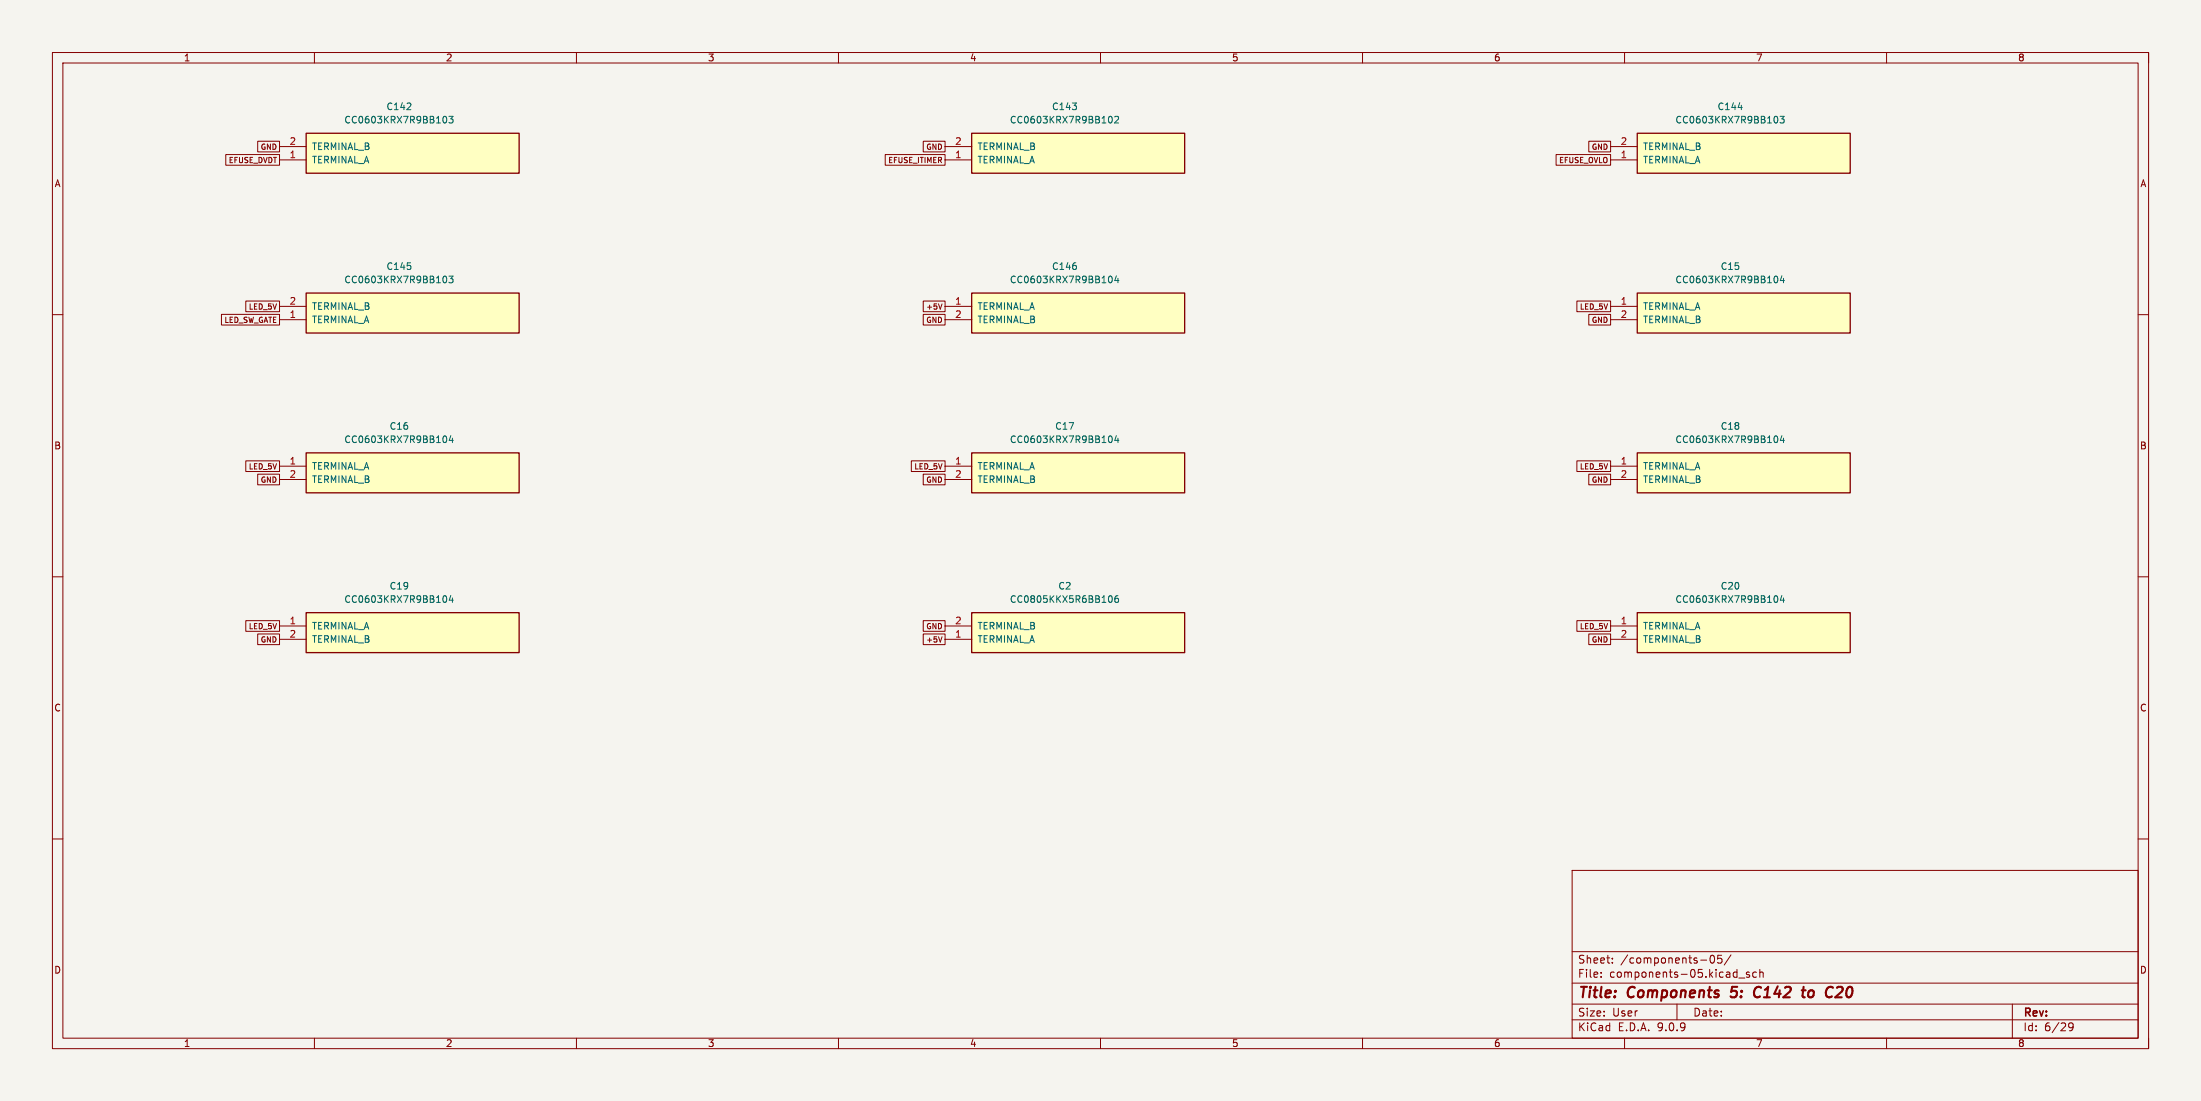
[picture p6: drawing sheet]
<svg xmlns="http://www.w3.org/2000/svg" width="420mm" height="210mm" viewBox="0 0 420 210" stroke-linecap="round" stroke-linejoin="round" font-family="sans-serif">
<path d="M0 0h420v210h-420z" fill="#f5f4ef" stroke="#f5f4ef" stroke-width=".19"/>
<g fill="none" stroke="#840000" stroke-width=".19">
<path d="M10 10h400v190h-400zM12 12h396v186h-396zM60 10v2M110 10v2M160 10v2M210 10v2M260 10v2M310 10v2M360 10v2M410 10v2M10 60h2M408 60h2"/>
<path d="M10 110h2M408 110h2M10 160h2M300 166h108v32h-108zM408 160h2M60 198v2M110 198v2M160 198v2M210 198v2M260 198v2M300 194.5h108M300 191.5h108"/>
<path d="M300 187.5h108M300 181.5h108M305.5 186.3v.1M305.5 185.5v.1M307.7 183.6v.1M307.7 182.8v.1M310 198v2M320 191.5v3M324.5 183.1h1.2M326.5 182.3l.2-.1a.8 .8 0 0 1 .5 .8 .8 .8 0 0 1-.5 .7l-.2-.1-.2-.5zM328.5 182.2h-.7l-.1 .7 .3-.1h.5l.1 .3-.1 .5-.2 .1-.6-.1M330.3 182.1l-1.3 2"/>
<path d="M331.8 186.5h1.2M333.8 185.5l-.3-.1-.3 .2 .1 .2 .5 .2v.3h-.6M335.2 185.5l-.5-.1-.2 .3 .1 .6h.6M335.8 185.5l.2-.1 .4 .1 .1 .9M335.8 184.9v1.5M360 198v2M384 191.5v6.5M394.7 195.4l.3-.3 .5 .1a.99 .99 0 0 1-.3 1.4h-.3M394.7 195.7l.3 .3h.3l.3-.3M410 198v2"/>
</g>
<path d="M330.2 190l.3 .2M330.5 188.2l-.2 1 .1-.1M335.7 188.2a1.07 1.07 0 0 0-1 .9 1.07 1.07 0 0 0 .6 1.1l.4-.1M343.8 188.9h.8M344 190.1l.4 .1M344.2 188.2l-.2 1.7M345.8 188.9a.62 .62 0 0 0-.7 .4v.7a.52 .52 0 0 0 .7 .1M351.3 188.2h-.5l-.3 .2M351.5 189.1l-1.3 1.1h1.2" fill="none" stroke="#840000" stroke-width=".4"/>
<path d="M312.4 25.4h40.7v7.6h-40.7z" fill="#ffffc2"/>
<path d="M312.4 25.4h40.7v7.6h-40.7z" fill="none" stroke="#840000" stroke-width=".25"/>
<path d="M307.3 28h5.1M307.3 30.5h5.1" fill="none" stroke="#840000" stroke-width=".19"/>
<path d="M331.7 20.5h.8M338.8 22.2a.68 .68 0 0 1 .5 .6 .68 .68 0 0 1-.5 .7M339.7 22.2h.8l-.5 .5 .4 .1v.5l-.2 .2-.5-.2" fill="none" stroke="#006464" stroke-width=".19"/>
<path d="M185.4 25.4h40.7v7.6h-40.7z" fill="#ffffc2"/>
<path d="M185.4 25.4h40.7v7.6h-40.7z" fill="none" stroke="#840000" stroke-width=".25"/>
<path d="M180.3 28h5.1M180.3 30.5h5.1" fill="none" stroke="#840000" stroke-width=".19"/>
<path d="M211.7 22.2h.1a.68 .68 0 0 1 .5 .6 .68 .68 0 0 1-.5 .7l-.1-.1M212.7 22.3l.5-.1 .3 .4-.8 .9h.8" fill="none" stroke="#006464" stroke-width=".19"/>
<path d="M185.4 55.9h40.7v7.6h-40.7z" fill="#ffffc2"/>
<path d="M185.4 55.9h40.7v7.6h-40.7z" fill="none" stroke="#840000" stroke-width=".25"/>
<path d="M180.3 58.4h5.1M180.3 61h5.1" fill="none" stroke="#840000" stroke-width=".19"/>
<path d="M211.8 52.7a.68 .68 0 0 1 .5 .6 .68 .68 0 0 1-.5 .6M213 52.6l-.3 .9h.8M213.3 53.1v.8" fill="none" stroke="#006464" stroke-width=".19"/>
<path d="M58.4 25.4h40.7v7.6h-40.7z" fill="#ffffc2"/>
<path d="M58.4 25.4h40.7v7.6h-40.7z" fill="none" stroke="#840000" stroke-width=".25"/>
<path d="M53.3 28h5.1M53.3 30.5h5.1" fill="none" stroke="#840000" stroke-width=".19"/>
<path d="M84.8 22.2a.68 .68 0 0 1 .5 .6 .68 .68 0 0 1-.5 .7M85.7 22.2h.8l-.5 .5 .4 .1v.5l-.2 .2-.5-.2" fill="none" stroke="#006464" stroke-width=".19"/>
<path d="M58.4 86.4h40.7v7.6h-40.7z" fill="#ffffc2"/>
<path d="M58.4 86.4h40.7v7.6h-40.7z" fill="none" stroke="#840000" stroke-width=".25"/>
<path d="M53.3 88.9h5.1M53.3 91.5h5.1" fill="none" stroke="#840000" stroke-width=".19"/>
<path d="M84.8 83.1a.68 .68 0 0 1 .5 .7 .68 .68 0 0 1-.5 .6M86 83.1l-.3 .9h.8M86.3 83.6v.8" fill="none" stroke="#006464" stroke-width=".19"/>
<path d="M58.4 55.9h40.7v7.6h-40.7z" fill="#ffffc2"/>
<path d="M58.4 55.9h40.7v7.6h-40.7z" fill="none" stroke="#840000" stroke-width=".25"/>
<path d="M53.3 58.4h5.1M53.3 61h5.1" fill="none" stroke="#840000" stroke-width=".19"/>
<path d="M84.8 52.7a.68 .68 0 0 1 .5 .6 .68 .68 0 0 1-.5 .6M85.7 52.7h.8l-.5 .5 .4 .1v.5l-.2 .1-.5-.1" fill="none" stroke="#006464" stroke-width=".19"/>
<path d="M312.4 55.9h40.7v7.6h-40.7z" fill="#ffffc2"/>
<path d="M312.4 55.9h40.7v7.6h-40.7z" fill="none" stroke="#840000" stroke-width=".25"/>
<path d="M307.3 58.4h5.1M307.3 61h5.1" fill="none" stroke="#840000" stroke-width=".19"/>
<path d="M338.8 52.7a.68 .68 0 0 1 .5 .6 .68 .68 0 0 1-.5 .6M340 52.6l-.3 .9h.8M340.3 53.1v.8" fill="none" stroke="#006464" stroke-width=".19"/>
<path d="M58.4 116.9h40.7v7.6h-40.7z" fill="#ffffc2"/>
<path d="M58.4 116.9h40.7v7.6h-40.7z" fill="none" stroke="#840000" stroke-width=".25"/>
<path d="M53.3 119.4h5.1M53.3 121.9h5.1" fill="none" stroke="#840000" stroke-width=".19"/>
<path d="M84.8 113.6a.68 .68 0 0 1 .5 .7 .68 .68 0 0 1-.5 .6M86 113.6l-.3 .9h.8M86.3 114.1v.8" fill="none" stroke="#006464" stroke-width=".19"/>
<path d="M312.4 116.9h40.7v7.6h-40.7z" fill="#ffffc2"/>
<path d="M312.4 116.9h40.7v7.6h-40.7z" fill="none" stroke="#840000" stroke-width=".25"/>
<path d="M307.3 119.4h5.1M307.3 121.9h5.1" fill="none" stroke="#840000" stroke-width=".19"/>
<path d="M338.8 113.6a.68 .68 0 0 1 .5 .7 .68 .68 0 0 1-.5 .6M340 113.6l-.3 .9h.8M340.3 114.1v.8" fill="none" stroke="#006464" stroke-width=".19"/>
<path d="M312.4 86.4h40.7v7.6h-40.7z" fill="#ffffc2"/>
<path d="M312.4 86.4h40.7v7.6h-40.7z" fill="none" stroke="#840000" stroke-width=".25"/>
<path d="M307.3 88.9h5.1M307.3 91.5h5.1" fill="none" stroke="#840000" stroke-width=".19"/>
<path d="M338.8 83.1a.68 .68 0 0 1 .5 .7 .68 .68 0 0 1-.5 .6M340 83.1l-.3 .9h.8M340.3 83.6v.8" fill="none" stroke="#006464" stroke-width=".19"/>
<path d="M185.4 86.4h40.7v7.6h-40.7z" fill="#ffffc2"/>
<path d="M185.4 86.4h40.7v7.6h-40.7z" fill="none" stroke="#840000" stroke-width=".25"/>
<path d="M180.3 88.9h5.1M180.3 91.5h5.1" fill="none" stroke="#840000" stroke-width=".19"/>
<path d="M211.8 83.1a.68 .68 0 0 1 .5 .7 .68 .68 0 0 1-.5 .6M213 83.1l-.3 .9h.8M213.3 83.6v.8" fill="none" stroke="#006464" stroke-width=".19"/>
<path d="M185.4 116.9h40.7v7.6h-40.7z" fill="#ffffc2"/>
<path d="M185.4 116.9h40.7v7.6h-40.7z" fill="none" stroke="#840000" stroke-width=".25"/>
<g fill="none" stroke="#840000" stroke-width=".19">
<path d="M43.1 29.5h10.2v2h-10.2zM49.2 26.9h4.1v2.1h-4.1zM168.9 29.5h11.4v2h-11.4zM176.2 26.9h4.1v2.1h-4.1zM296.9 29.5h10.4v2h-10.4zM303.2 26.9h4.1v2.1h-4.1zM42.3 60h11v2h-11zM46.9 57.4h6.4v2.1h-6.4zM176.2 60h4.1v2h-4.1zM176.2 57.4h4.1v2.1h-4.1zM179.8 58l-.4 1M300.9 57.4h6.4v2.1h-6.4z"/>
<path d="M303.2 60h4.1v2h-4.1zM46.9 87.9h6.4v2h-6.4zM49.2 90.4h4.1v2.1h-4.1zM173.9 87.9h6.4v2h-6.4zM176.2 90.4h4.1v2.1h-4.1zM300.9 87.9h6.4v2h-6.4zM303.2 90.4h4.1v2.1h-4.1zM46.9 118.4h6.4v2h-6.4zM176.2 118.4h4.1v2h-4.1zM180.3 119.4h5.1M300.9 118.4h6.4v2h-6.4zM49.2 120.9h4.1v2.1h-4.1z"/>
<path d="M176.2 120.9h4.1v2.1h-4.1zM179.8 121.5l-.4 1M180.3 121.9h5.1M303.2 120.9h4.1v2.1h-4.1z"/>
</g>
<path d="M211.7 113.7l.1-.1a.68 .68 0 0 1 .5 .7 .68 .68 0 0 1-.5 .6l-.1-.1M213.3 113.6l-.3 .1a.86 .86 0 0 0 0 1.2l.4-.1 .1-.4-.3-.3h-.2l-.3 .3" fill="none" stroke="#006464" stroke-width=".19"/>
<g font-size="2.8" fill="#840000">
<text x="301" y="190.9">Title:</text>
<text x="310.7" y="190.9">Components</text>
<text x="331.2" y="190.9">5:</text>
<text x="336.4" y="190.9">C142</text>
<text x="346.4" y="190.9">to</text>
<text x="351.7" y="190.9">C20</text>
</g>
<g font-size="2.1" fill="#840000">
<text x="301" y="184">Sheet:</text>
<text x="309.2" y="184">/components-05/</text>
<text x="301" y="186.7">File:</text>
<text x="307.1" y="186.7">components-05.kicad_sch</text>
<text x="301" y="196.9">KiCad</text>
<text x="301" y="194.1">Size:</text>
<text x="307.7" y="194.1">User</text>
<text x="308.7" y="196.9">E.D.A.</text>
<text x="316.3" y="196.9">9.0.9</text>
<text x="323" y="194.1">Date:</text>
<text x="386" y="194.3">Rev:</text>
<text x="386" y="196.9">Id:</text>
<text x="390.1" y="196.9">6/29</text>
</g>
<g font-size="1.8" fill="#840000">
<text x="35" y="11.9">1</text>
<text x="85" y="11.9">2</text>
<text x="135" y="11.9">3</text>
<text x="185" y="11.9">4</text>
<text x="235" y="11.9">5</text>
<text x="285" y="11.9">6</text>
<text x="335" y="11.9">7</text>
<text x="385" y="11.9">8</text>
<text x="10.3" y="35.9">A</text>
<text x="408.3" y="35.9">A</text>
<text x="10.3" y="85.9">B</text>
<text x="408.3" y="85.9">B</text>
<text x="10.3" y="135.9">C</text>
<text x="408.3" y="135.9">C</text>
<text x="10.3" y="185.9">D</text>
<text x="408.3" y="185.9">D</text>
<text x="35" y="199.9">1</text>
<text x="85" y="199.9">2</text>
<text x="135" y="199.9">3</text>
<text x="185" y="199.9">4</text>
<text x="235" y="199.9">5</text>
<text x="285" y="199.9">6</text>
<text x="335" y="199.9">7</text>
<text x="385" y="199.9">8</text>
</g>
<g font-size="1.8" fill="#006464">
<text x="65.6" y="23.7">CC0603KRX7R9BB103</text>
<text x="73.6" y="21.2">C142</text>
<text x="192.6" y="23.7">CC0603KRX7R9BB102</text>
<text x="200.6" y="21.2">C143</text>
<text x="319.6" y="23.7">CC0603KRX7R9BB103</text>
<text x="327.6" y="21.2">C144</text>
<text x="59.4" y="28.8">TERMINAL_B</text>
<text x="186.4" y="28.8">TERMINAL_B</text>
<text x="313.4" y="28.8">TERMINAL_B</text>
<text x="59.4" y="31.4">TERMINAL_A</text>
<text x="186.4" y="31.4">TERMINAL_A</text>
<text x="313.4" y="31.4">TERMINAL_A</text>
<text x="73.6" y="51.7">C145</text>
<text x="200.6" y="51.7">C146</text>
<text x="328.3" y="51.7">C15</text>
<text x="59.4" y="59.3">TERMINAL_B</text>
<text x="65.6" y="54.2">CC0603KRX7R9BB103</text>
<text x="186.4" y="59.3">TERMINAL_A</text>
<text x="192.6" y="54.2">CC0603KRX7R9BB104</text>
<text x="313.4" y="59.3">TERMINAL_A</text>
<text x="319.6" y="54.2">CC0603KRX7R9BB104</text>
<text x="59.4" y="61.8">TERMINAL_A</text>
<text x="186.4" y="61.8">TERMINAL_B</text>
<text x="313.4" y="61.8">TERMINAL_B</text>
<text x="74.3" y="82.2">C16</text>
<text x="201.3" y="82.2">C17</text>
<text x="328.3" y="82.2">C18</text>
<text x="59.4" y="89.8">TERMINAL_A</text>
<text x="65.6" y="84.7">CC0603KRX7R9BB104</text>
<text x="186.4" y="89.8">TERMINAL_A</text>
<text x="192.6" y="84.7">CC0603KRX7R9BB104</text>
<text x="313.4" y="89.8">TERMINAL_A</text>
<text x="319.6" y="84.7">CC0603KRX7R9BB104</text>
<text x="59.4" y="92.3">TERMINAL_B</text>
<text x="186.4" y="92.3">TERMINAL_B</text>
<text x="313.4" y="92.3">TERMINAL_B</text>
<text x="74.3" y="112.6">C19</text>
<text x="201.9" y="112.6">C2</text>
<text x="328.3" y="112.6">C20</text>
<text x="65.6" y="115.2">CC0603KRX7R9BB104</text>
<text x="192.6" y="115.2">CC0805KKX5R6BB106</text>
<text x="319.6" y="115.2">CC0603KRX7R9BB104</text>
<text x="59.4" y="120.3">TERMINAL_A</text>
<text x="59.4" y="122.8">TERMINAL_B</text>
<text x="186.4" y="120.3">TERMINAL_B</text>
<text x="186.4" y="122.8">TERMINAL_A</text>
<text x="313.4" y="120.3">TERMINAL_A</text>
<text x="313.4" y="122.8">TERMINAL_B</text>
</g>
<g font-size="1.8" fill="#a90000">
<text x="55.2" y="27.7">2</text>
<text x="182.2" y="27.7">2</text>
<text x="309.2" y="27.7">2</text>
<text x="55.2" y="30.2">1</text>
<text x="182.2" y="30.2">1</text>
<text x="309.2" y="30.2">1</text>
<text x="55.2" y="58.2">2</text>
<text x="182.2" y="58.2">1</text>
<text x="309.2" y="58.2">1</text>
<text x="55.2" y="60.7">1</text>
<text x="182.2" y="60.7">2</text>
<text x="309.2" y="60.7">2</text>
<text x="55.2" y="88.7">1</text>
<text x="182.2" y="88.7">1</text>
<text x="309.2" y="88.7">1</text>
<text x="55.2" y="91.2">2</text>
<text x="182.2" y="91.2">2</text>
<text x="309.2" y="91.2">2</text>
<text x="55.2" y="119.1">1</text>
<text x="182.2" y="119.1">2</text>
<text x="309.2" y="119.1">1</text>
<text x="55.2" y="121.7">2</text>
<text x="182.2" y="121.7">1</text>
<text x="309.2" y="121.7">2</text>
</g>
<g font-size="1.4" fill="#840000">
<text x="49.6" y="28.8">GND</text>
<text x="176.6" y="28.8">GND</text>
<text x="303.6" y="28.8">GND</text>
<text x="43.5" y="31.3">EFUSE_DVDT</text>
<text x="169.4" y="31.3">EFUSE_ITIMER</text>
<text x="297.4" y="31.3">EFUSE_OVLO</text>
<text x="47.3" y="59.2">LED_5V</text>
<text x="176.6" y="59.2">+5V</text>
<text x="301.3" y="59.2">LED_5V</text>
<text x="42.7" y="61.8">LED_SW_GATE</text>
<text x="176.6" y="61.8">GND</text>
<text x="303.6" y="61.8">GND</text>
<text x="47.3" y="89.7">LED_5V</text>
<text x="174.3" y="89.7">LED_5V</text>
<text x="301.3" y="89.7">LED_5V</text>
<text x="49.6" y="92.3">GND</text>
<text x="176.6" y="92.3">GND</text>
<text x="303.6" y="92.3">GND</text>
<text x="47.3" y="120.2">LED_5V</text>
<text x="49.6" y="122.7">GND</text>
<text x="176.6" y="120.2">GND</text>
<text x="176.6" y="122.7">+5V</text>
<text x="301.3" y="120.2">LED_5V</text>
<text x="303.6" y="122.7">GND</text>
</g>
</svg>
